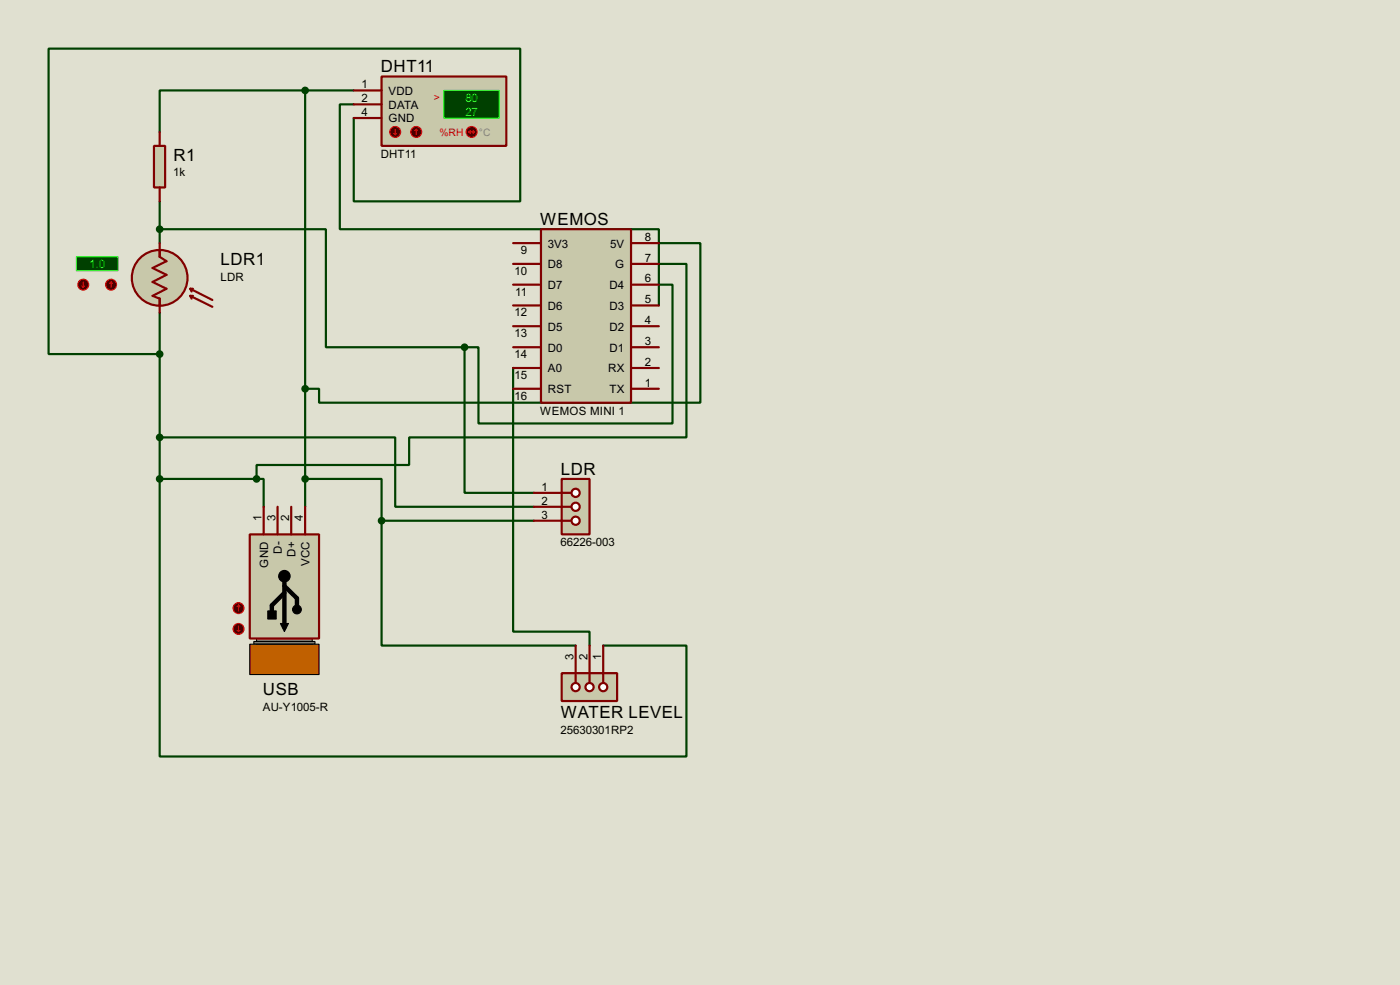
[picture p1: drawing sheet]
<svg xmlns="http://www.w3.org/2000/svg" width="256mm" height="180mm" viewBox="0 0 256 180" stroke-linecap="round" stroke-linejoin="round" font-family="sans-serif">
<path d="M0 0h256.5v180.3h-256.5z" fill="#e0e0d0"/>
<g fill="none" stroke="#004000" stroke-width=".4">
<path d="M55.9 16.6h-26.6v7.6M55.9 16.6v76.2M55.9 16.6h8.9M64.8 19.1h-2.5v22.9h58.4v13.9M29.3 36.9v7.6M64.8 21.6v15.3h30.5v-28h-86.4v55.9h20.4M29.3 42h30.4v21.6h25.4M29.3 57.2v30.5M120.7 48.3h5.1v31.8h-50.8v5h-28v2.6M120.7 52.1h2.5v25.4h-35.5v-13.9h-2.6M120.7 44.5h7.6v29.2h-69.8v-2.5h-2.6M85.1 63.6v26.6h12.7"/>
<path d="M94 67.4v48.2h14v2.6M29.3 87.7v50.8h96.5v-20.3h-15.3M29.3 80.1h43.1v12.7h25.4M29.3 87.7h17.7M47 87.7h1.3v5.1M55.9 87.7h14v7.6M69.9 95.3v22.9h35.6M69.9 95.3h27.9"/>
</g>
<path d="M69.9 14h22.9v12.7h-22.9z" fill="#c8c8aa" stroke="#800000" stroke-width=".4"/>
<path d="M81.3 16.6h10.2v5h-10.2z" fill="#004000" stroke="#0f0" stroke-width=".2"/>
<path d="M64.8 19.1h5.1M64.8 16.6h5.1M64.8 21.6h5.1" fill="none" stroke="#800000" stroke-width=".4"/>
<circle cx="76.2" cy="24.2" r="1" fill="#400000" stroke="#f00" stroke-width=".2"/>
<path d="M76.3 23.7l-.3 .2M76.3 23.7l.2 .2M76.3 23.7v1" fill="none" stroke="#f00" stroke-width=".2"/>
<circle cx="72.4" cy="24.2" r="1" fill="#400000" stroke="#f00" stroke-width=".2"/>
<path d="M72.2 24.4l.2 .3M72.4 23.7v1M72.7 24.4l-.3 .3" fill="none" stroke="#f00" stroke-width=".2"/>
<circle cx="86.4" cy="24.2" r="1" fill="#400000" stroke="#f00" stroke-width=".2"/>
<path d="M85.9 24.2h1M85.9 24.2l.3 .2M86.2 23.9l-.3 .3M86.7 23.9l.2 .3M86.9 24.2l-.2 .2" fill="none" stroke="#f00" stroke-width=".2"/>
<circle cx="29.2" cy="50.9" r="5.1" fill="#c8c8aa" stroke="#800000" stroke-width=".4"/>
<path d="M29.3 45.8v1.2l1.2 .8-2.5 1.3 2.5 1.2-2.5 1.3 2.5 1.3-2.5 1.3 1.3 .5v1.2M34.9 54.2l4 2M34.9 54.2l.2 .5M34.9 54.2h.5M34.9 52.9l4 2M34.9 52.9l.2 .5M34.9 52.9h.5" fill="none" stroke="#800000" stroke-width=".4"/>
<path d="M14 47h7.6v2.6h-7.6z" fill="#004000" stroke="#0f0" stroke-width=".2"/>
<path d="M29.3 44.5v2.5M29.3 54.7v2.5" fill="none" stroke="#800000" stroke-width=".4"/>
<circle cx="20.3" cy="52.1" r="1" fill="#400000" stroke="#f00" stroke-width=".2"/>
<path d="M20.4 51.6l-.3 .3M20.4 51.6l.2 .3M20.4 51.6v1" fill="none" stroke="#f00" stroke-width=".2"/>
<circle cx="15.2" cy="52.1" r="1" fill="#400000" stroke="#f00" stroke-width=".2"/>
<path d="M15 52.4l.3 .2M15.3 51.6v1M15.5 52.4l-.2 .2" fill="none" stroke="#f00" stroke-width=".2"/>
<path d="M28.2 26.7h2.1v7.6h-2.1z" fill="#c8c8aa" stroke="#800000" stroke-width=".4"/>
<path d="M29.3 24.2v2.5M29.3 34.3v2.6" fill="none" stroke="#800000" stroke-width=".4"/>
<g fill="#004000" stroke="#004000" stroke-width=".4">
<circle cx="29.2" cy="64.8" r=".5"/>
<circle cx="47" cy="87.7" r=".5"/>
<circle cx="29.2" cy="42" r=".5"/>
</g>
<g fill="#808080" stroke="#000" stroke-width=".2">
<path d="M47 116.9h10.2v1h-10.2z"/>
<path d="M46.5 117.4h11.2v.5h-11.2z"/>
</g>
<path d="M45.8 117.9h12.7v5.6h-12.7z" fill="#c06000" stroke="#000" stroke-width=".2"/>
<path d="M45.8 97.8h12.7v19.1h-12.7z" fill="#c8c8aa" stroke="#800000" stroke-width=".4"/>
<g fill="#000" stroke="#000" stroke-width=".2">
<circle cx="52.1" cy="105.5" r="1.05"/>
<circle cx="54.4" cy="111.6" r=".8"/>
</g>
<path d="M52.1 106.5v8.4M52.1 108.5l-2.3 2.3v1.8M52.1 107.3l2.3 2.2v1.8" fill="none" stroke="#000" stroke-width=".8"/>
<path d="M49.1 111.8h1.5v1.5h-1.5z" fill="#000" stroke="#000" stroke-width=".18"/>
<path d="M51.4 114.1h1.5l-.8 1.5z" fill="#000" stroke="#000" stroke-width=".18"/>
<path d="M48.3 92.8v5M50.9 92.8v5M53.4 92.8v5M55.9 92.8v5" fill="none" stroke="#800000" stroke-width=".4"/>
<circle cx="43.7" cy="111.3" r="1" fill="#400000" stroke="#f00" stroke-width=".2"/>
<path d="M43.7 110.8l.3 .3M43.7 110.8l-.2 .3M43.7 110.8v1" fill="none" stroke="#f00" stroke-width=".2"/>
<circle cx="43.7" cy="115.1" r="1" fill="#400000" stroke="#f00" stroke-width=".2"/>
<path d="M43.5 115.4l.2 .2M43.7 114.6v1M44 115.4l-.3 .2" fill="none" stroke="#f00" stroke-width=".2"/>
<path d="M99.1 42h16.5v31.7h-16.5z" fill="#c8c8aa" stroke="#800000" stroke-width=".4"/>
<g fill="none" stroke="#800000" stroke-width=".4">
<path d="M94 59.7h5.1M94 55.9h5.1M94 52.1h5.1M94 48.3h5.1M94 44.5h5.1M115.6 59.7h5.1M115.6 55.9h5.1M115.6 52.1h5.1M115.6 48.3h5.1M115.6 44.5h5.1M94 71.2h5.1M94 67.4h5.1"/>
<path d="M94 63.6h5.1M115.6 71.2h5.1M115.6 67.4h5.1M115.6 63.6h5.1"/>
</g>
<path d="M102.9 123.2h10.2v5.1h-10.2z" fill="#c8c8aa" stroke="#800000" stroke-width=".4"/>
<path d="M110.5 123.2v1.8" fill="none" stroke="#800000" stroke-width=".4"/>
<circle cx="110.5" cy="125.8" r=".75" fill="#feffff" stroke="#800000" stroke-width=".4"/>
<path d="M108 123.2v1.8" fill="none" stroke="#800000" stroke-width=".4"/>
<circle cx="108" cy="125.8" r=".75" fill="#feffff" stroke="#800000" stroke-width=".4"/>
<path d="M105.5 123.2v1.8" fill="none" stroke="#800000" stroke-width=".4"/>
<circle cx="105.4" cy="125.8" r=".75" fill="#feffff" stroke="#800000" stroke-width=".4"/>
<path d="M105.5 118.2v5M108 118.2v5M110.5 118.2v5" fill="none" stroke="#800000" stroke-width=".4"/>
<path d="M102.9 87.7h5.1v10.1h-5.1z" fill="#c8c8aa" stroke="#800000" stroke-width=".4"/>
<path d="M102.9 90.2h1.8" fill="none" stroke="#800000" stroke-width=".4"/>
<circle cx="105.4" cy="90.2" r=".75" fill="#feffff" stroke="#800000" stroke-width=".4"/>
<path d="M102.9 92.8h1.8" fill="none" stroke="#800000" stroke-width=".4"/>
<circle cx="105.4" cy="92.8" r=".75" fill="#feffff" stroke="#800000" stroke-width=".4"/>
<path d="M102.9 95.3h1.8" fill="none" stroke="#800000" stroke-width=".4"/>
<circle cx="105.4" cy="95.3" r=".75" fill="#feffff" stroke="#800000" stroke-width=".4"/>
<path d="M97.8 90.2h5.1M97.8 92.8h5.1M97.8 95.3h5.1" fill="none" stroke="#800000" stroke-width=".4"/>
<g fill="#004000" stroke="#004000" stroke-width=".4">
<circle cx="85.1" cy="63.6" r=".5"/>
<circle cx="55.9" cy="87.7" r=".5"/>
<circle cx="29.2" cy="87.7" r=".5"/>
<circle cx="69.9" cy="95.3" r=".5"/>
<circle cx="29.2" cy="80.1" r=".5"/>
<circle cx="55.9" cy="71.2" r=".5"/>
<circle cx="55.9" cy="16.6" r=".5"/>
</g>
<g font-size="3.5">
<text x="69.8" y="13.2">DHT11</text>
<text x="31.8" y="29.4">R1</text>
<text x="99" y="41.2">WEMOS</text>
<text x="40.4" y="48.5">LDR1</text>
<text x="102.8" y="86.9">LDR</text>
<text x="48.2" y="127.3">USB</text>
<text x="102.8" y="131.4">WATER LEVEL</text>
</g>
<g font-size="2.4">
<text x="66.2" y="16.2">1</text>
<text x="71.2" y="17.3">VDD</text>
<text x="66.2" y="18.7">2</text>
<text x="66.2" y="21.2">4</text>
<text x="71.2" y="19.9">DATA</text>
<text x="71.2" y="22.4">GND</text>
<text x="69.7" y="28.9">DHT11</text>
<text x="31.8" y="32.3">1k</text>
<text x="95.4" y="46.5">9</text>
<text x="100.4" y="45.3">3V3</text>
<text x="111.8" y="45.3">5V</text>
<text x="118.2" y="47.9">7</text>
<text x="118.2" y="44.1">8</text>
<text x="40.4" y="51.4">LDR</text>
<text x="94.3" y="50.3">10</text>
<text x="100.4" y="49.1">D8</text>
<text x="100.4" y="52.9">D7</text>
<text x="111.7" y="52.9">D4</text>
<text x="112.7" y="49.1">G</text>
<text x="118.2" y="51.7">6</text>
<text x="94.3" y="57.9">12</text>
<text x="94.4" y="54.1">11</text>
<text x="100.4" y="56.7">D6</text>
<text x="111.7" y="56.7">D3</text>
<text x="118.2" y="59.3">4</text>
<text x="118.2" y="55.5">5</text>
<text x="94.3" y="61.7">13</text>
<text x="94.3" y="65.6">14</text>
<text x="100.4" y="60.5">D5</text>
<text x="100.4" y="64.4">D0</text>
<text x="111.7" y="64.4">D1</text>
<text x="111.7" y="60.5">D2</text>
<text x="118.2" y="63.1">3</text>
<text x="94.3" y="69.4">15</text>
<text x="100.4" y="68.1">A0</text>
<text x="100.4" y="72">RST</text>
<text x="111.4" y="68.1">RX</text>
<text x="111.6" y="72">TX</text>
<text x="118.2" y="70.8">1</text>
<text x="118.2" y="67">2</text>
<text x="94.3" y="73.2">16</text>
<text x="98.9" y="75.9">WEMOS MINI 1</text>
<text x="99.2" y="89.8">1</text>
<text x="47.9" y="95.3" transform="rotate(-90 47.9 95.3)">1</text>
<text x="50.5" y="95.3" transform="rotate(-90 50.5 95.3)">3</text>
<text x="53" y="95.3" transform="rotate(-90 53 95.3)">2</text>
<text x="55.5" y="95.3" transform="rotate(-90 55.5 95.3)">4</text>
<text x="99.2" y="92.4">2</text>
<text x="99.2" y="94.9">3</text>
<text x="51.7" y="101.3" transform="rotate(-90 51.7 101.3)">D-</text>
<text x="54.2" y="101.9" transform="rotate(-90 54.2 101.9)">D+</text>
<text x="102.7" y="100">66226-003</text>
<text x="49.1" y="103.9" transform="rotate(-90 49.1 103.9)">GND</text>
<text x="56.7" y="103.6" transform="rotate(-90 56.7 103.6)">VCC</text>
<text x="105.1" y="120.7" transform="rotate(-90 105.1 120.7)">3</text>
<text x="107.6" y="120.7" transform="rotate(-90 107.6 120.7)">2</text>
<text x="110.1" y="120.7" transform="rotate(-90 110.1 120.7)">1</text>
<text x="48.1" y="130.2">AU-Y1005-R</text>
<text x="102.7" y="134.3">25630301RP2</text>
</g>
<g font-size="2.4" fill="#0f0">
<text x="85.3" y="18.6">80</text>
<text x="85.3" y="21.2">27</text>
<text x="16.4" y="49.1">1.0</text>
</g>
<g font-size="2.1" fill="#c00000">
<text x="79.5" y="18.5">&gt;</text>
<text x="80.5" y="24.9">%RH</text>
</g>
<text font-size="2.1" fill="#808080" x="87.7" y="24.9">°C</text>
</svg>
